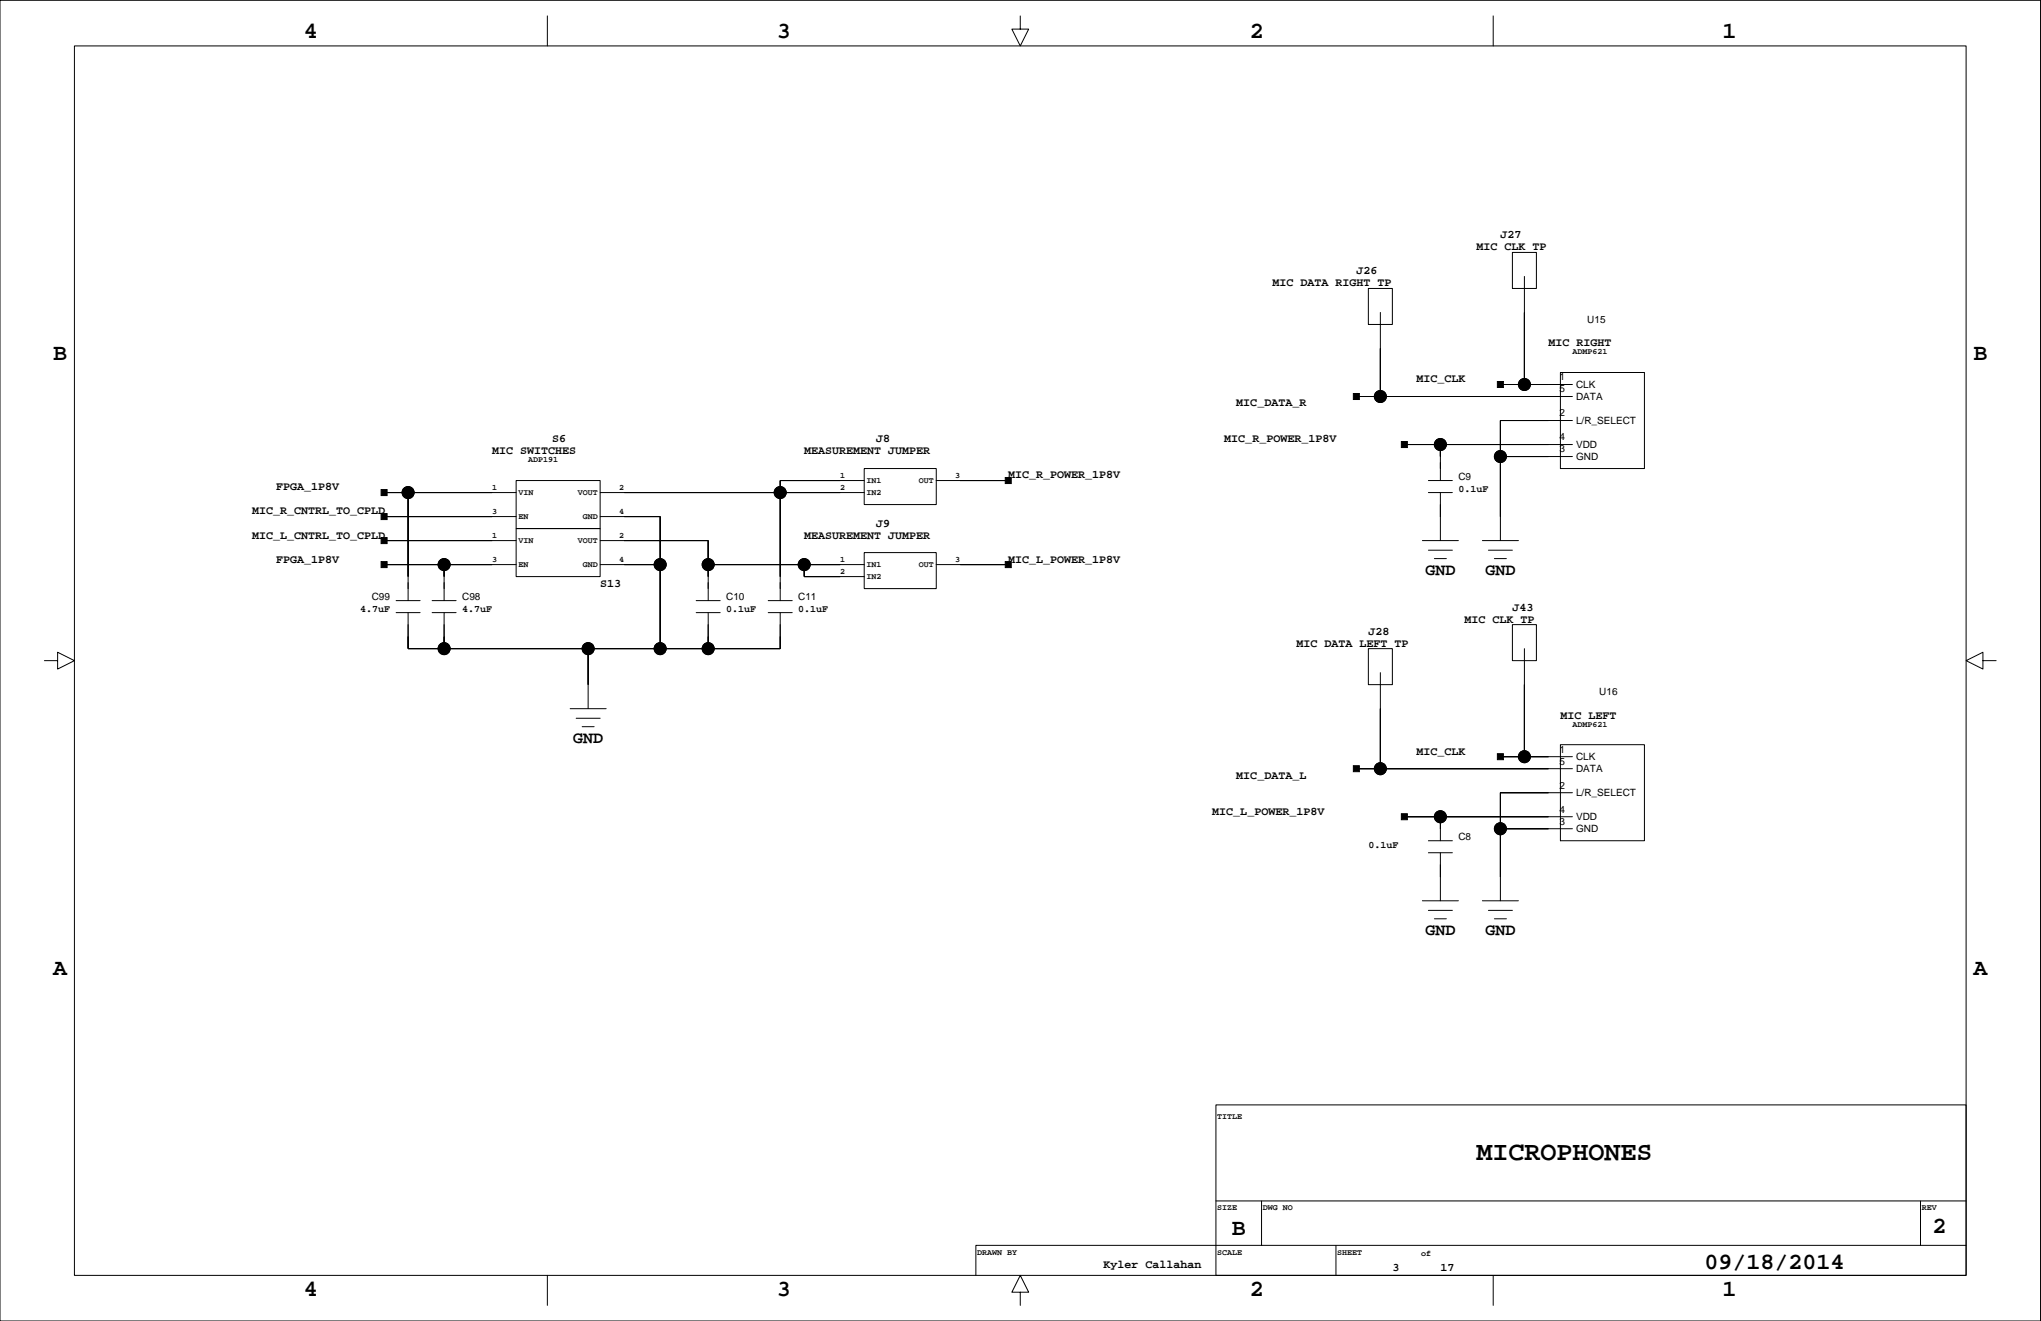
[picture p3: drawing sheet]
<svg xmlns="http://www.w3.org/2000/svg" width="432mm" height="279mm" viewBox="0 0 432 279" stroke-linecap="round" stroke-linejoin="round" font-family="sans-serif">
<g fill="none" stroke="#000" stroke-width=".21">
<path d="M0 .1h431.7v279.3h-431.7zM15.7 9.7h400.3v260.1h-400.3zM115.8 3.4v6.3M215.9 3.4v2.8h1.7l-1.7 3.5-1.8-3.5h1.8M315.9 3.4v6.3M320 53.4h5v7.6h-5zM322.5 58.5v22.8M289.5 61h5.1v7.6h-5.1zM292 66.1v17.8M330.1 78.8h17.8v20.3h-17.8zM182.8 99.1h15.3v7.6h-15.3zM287 83.9h45.7"/>
<path d="M297.1 94h35.6M304.7 94v7.6M317.4 81.3h15.3M317.4 96.6h15.3M332.7 88.9h-15.3v25.4M81.3 119.4h27.9M81.3 114.3h27.9M81.3 104.2h27.9M81.3 109.3h27.9M86.3 104.2v22.8M94 119.4v7.6M109.2 101.6h17.8v10.2h-17.8z"/>
<path d="M109.2 111.8h17.8v10.2h-17.8zM127 114.3h22.8v12.7M127 119.4h12.7M127 104.2h55.8M127 109.3h12.7v27.9M149.8 119.4h33M170.1 119.4v2.6h12.7M182.8 116.9h15.3v7.6h-15.3zM182.8 101.6h-17.7v25.4M198.1 119.4h15.2M198.1 101.6h15.2M300.9 114.3h7.6"/>
<path d="M302.2 104.2h5.1M302.2 101.6h5.1M302.2 116.4h5.1M303.5 118.1h2.5M304.7 109.3h.1M304.7 104.2v10.1M313.6 114.3h7.6M314.9 116.4h5.1M316.2 118.1h2.5M9.4 139.7h2.8v-1.7l3.5 1.7-3.5 1.8v-1.8M83.8 127h5.1M83.8 129.6h5.1"/>
<path d="M86.3 129.6v7.6h78.8v-7.6M91.4 127h5.1M91.4 129.6h5.1M94 129.6v7.6M124.4 137.2v12.7M147.3 127h5.1M147.3 129.6h5.1M149.8 129.6v7.6M162.5 127h5.1M162.5 129.6h5.1M289.5 137.2h5.1v7.6h-5.1zM320 132.1h5v7.6h-5z"/>
<path d="M322.5 137.2v22.8M419.5 139.7v-1.7l-3.5 1.7 3.5 1.8v-1.8h2.8M120.6 149.9h7.6M121.9 151.9h5.1M123.2 153.7h2.5M292 142.3v20.3M330.1 157.5h17.8v20.3h-17.8zM287 162.6h45.7M297.1 172.7h35.6M302.2 177.8h5.1M304.7 172.7h.1M304.7 172.7v5.1"/>
<path d="M317.4 160h15.3M317.4 175.3h15.3M332.7 167.7h-15.3v22.8M300.9 190.5h7.6M302.2 192.6h5.1M302.2 180.4h5.1M303.5 194.3h2.5M304.7 185.4h.1M304.7 180.4v10.1M313.6 190.5h7.6M314.9 192.6h5.1M316.2 194.3h2.5"/>
<path d="M257.2 233.7h158.8v36.1h-158.8zM257.2 254h158.8M266.9 254v9.4M406.3 254v9.4M115.8 269.8v6.3M215.9 273.3h1.7l-1.7-3.5-1.8 3.5h1.8v2.8M282.6 263.4v6.4M315.9 269.8v6.3M416 263.4h-209.5v6.4"/>
<circle cx="292" cy="83.9" r="1.27"/>
<circle cx="304.7" cy="94" r="1.27"/>
<circle cx="317.4" cy="96.6" r="1.27"/>
<circle cx="322.5" cy="81.3" r="1.27"/>
<circle cx="86.3" cy="104.2" r="1.27"/>
<circle cx="94" cy="119.4" r="1.27"/>
<circle cx="139.7" cy="119.4" r="1.27"/>
<circle cx="149.8" cy="119.4" r="1.27"/>
<circle cx="165.1" cy="104.2" r="1.27"/>
<circle cx="170.1" cy="119.4" r="1.27"/>
<circle cx="94" cy="137.2" r="1.27"/>
<circle cx="124.4" cy="137.2" r="1.27"/>
<circle cx="139.7" cy="137.2" r="1.27"/>
<circle cx="149.8" cy="137.2" r="1.27"/>
<circle cx="292" cy="162.6" r="1.27"/>
<circle cx="304.7" cy="172.7" r="1.27"/>
<circle cx="317.4" cy="175.3" r="1.27"/>
<circle cx="322.5" cy="160" r="1.27"/>
</g>
<g fill="#000" stroke="#000" stroke-width=".21">
<path d="M292 73.7v10.2z" fill-rule="evenodd"/>
<path d="M322.5 66.1v15.2z" fill-rule="evenodd"/>
<path d="M286.3 83.2h1.3v1.3h-1.3z" fill-rule="evenodd"/>
<path d="M287 83.9h5z" fill-rule="evenodd"/>
<path d="M296.5 93.4h1.2v1.3h-1.2z" fill-rule="evenodd"/>
<path d="M304.7 94v2.6z" fill-rule="evenodd"/>
<path d="M297.1 94h7.6z" fill-rule="evenodd"/>
<path d="M316.8 80.7h1.3v1.3h-1.3z" fill-rule="evenodd"/>
<path d="M317.4 88.9v7.7z" fill-rule="evenodd"/>
<path d="M317.4 96.6v12.7z" fill-rule="evenodd"/>
<path d="M317.4 81.3h5.1z" fill-rule="evenodd"/>
<path d="M304.7 94h22.9z" fill-rule="evenodd"/>
<path d="M317.4 96.6h10.2z" fill-rule="evenodd"/>
<path d="M317.4 88.9h10.2z" fill-rule="evenodd"/>
<path d="M292 83.9h35.6z" fill-rule="evenodd"/>
<path d="M322.5 81.3h5.1z" fill-rule="evenodd"/>
<path d="M80.6 108.6h1.3v1.3h-1.3z" fill-rule="evenodd"/>
<path d="M80.6 113.7h1.3v1.3h-1.3z" fill-rule="evenodd"/>
<path d="M80.6 103.5h1.3v1.3h-1.3z" fill-rule="evenodd"/>
<path d="M86.3 104.2v17.8z" fill-rule="evenodd"/>
<path d="M81.3 104.2h5z" fill-rule="evenodd"/>
<path d="M94 119.4v2.6z" fill-rule="evenodd"/>
<path d="M81.3 119.4h12.7z" fill-rule="evenodd"/>
<path d="M81.3 109.3h22.8z" fill-rule="evenodd"/>
<path d="M81.3 114.3h22.8z" fill-rule="evenodd"/>
<path d="M94 119.4h10.1z" fill-rule="evenodd"/>
<path d="M86.3 104.2h17.8z" fill-rule="evenodd"/>
<path d="M132.1 119.4h7.6z" fill-rule="evenodd"/>
<path d="M139.7 119.4v17.8z" fill-rule="evenodd"/>
<path d="M139.7 109.3v10.1z" fill-rule="evenodd"/>
<path d="M132.1 109.3h7.6z" fill-rule="evenodd"/>
<path d="M149.8 119.4v2.6z" fill-rule="evenodd"/>
<path d="M132.1 114.3h17.7z" fill-rule="evenodd"/>
<path d="M149.8 114.3v5.1z" fill-rule="evenodd"/>
<path d="M165.1 101.6v2.6z" fill-rule="evenodd"/>
<path d="M165.1 104.2v17.8z" fill-rule="evenodd"/>
<path d="M132.1 104.2h33z" fill-rule="evenodd"/>
<path d="M170.1 119.4v2.6z" fill-rule="evenodd"/>
<path d="M149.8 119.4h20.3z" fill-rule="evenodd"/>
<path d="M170.1 119.4h7.7z" fill-rule="evenodd"/>
<path d="M165.1 104.2h12.7z" fill-rule="evenodd"/>
<path d="M165.1 101.6h12.7z" fill-rule="evenodd"/>
<path d="M212.7 101h1.2v1.3h-1.2z" fill-rule="evenodd"/>
<path d="M203.2 101.6h10.1z" fill-rule="evenodd"/>
<path d="M203.2 119.4h10.1z" fill-rule="evenodd"/>
<path d="M80.6 118.8h1.3v1.3h-1.3z" fill-rule="evenodd"/>
<path d="M86.3 134.7v2.5z" fill-rule="evenodd"/>
<path d="M94 134.7v2.5z" fill-rule="evenodd"/>
<path d="M86.3 137.2h7.7z" fill-rule="evenodd"/>
<path d="M124.4 137.2v7.6z" fill-rule="evenodd"/>
<path d="M94 137.2h30.4z" fill-rule="evenodd"/>
<path d="M124.4 137.2h15.3z" fill-rule="evenodd"/>
<path d="M149.8 134.7v2.5z" fill-rule="evenodd"/>
<path d="M139.7 137.2h10.1z" fill-rule="evenodd"/>
<path d="M149.8 137.2h15.3z" fill-rule="evenodd"/>
<path d="M165.1 134.7v2.5z" fill-rule="evenodd"/>
<path d="M170.1 122h7.7z" fill-rule="evenodd"/>
<path d="M212.7 118.8h1.2v1.3h-1.2z" fill-rule="evenodd"/>
<path d="M292 149.9v12.7z" fill-rule="evenodd"/>
<path d="M322.5 144.8v15.2z" fill-rule="evenodd"/>
<path d="M286.3 162h1.3v1.2h-1.3z" fill-rule="evenodd"/>
<path d="M287 162.6h5z" fill-rule="evenodd"/>
<path d="M296.5 172.1h1.2v1.3h-1.2z" fill-rule="evenodd"/>
<path d="M297.1 172.7h7.6z" fill-rule="evenodd"/>
<path d="M316.8 159.4h1.3v1.3h-1.3z" fill-rule="evenodd"/>
<path d="M317.4 167.7v7.6z" fill-rule="evenodd"/>
<path d="M317.4 175.3v10.1z" fill-rule="evenodd"/>
<path d="M317.4 160h5.1z" fill-rule="evenodd"/>
<path d="M317.4 175.3h10.2z" fill-rule="evenodd"/>
<path d="M317.4 167.7h10.2z" fill-rule="evenodd"/>
<path d="M292 162.6h35.6z" fill-rule="evenodd"/>
<path d="M322.5 160h5.1z" fill-rule="evenodd"/>
<path d="M304.7 172.7h22.9z" fill-rule="evenodd"/>
<circle cx="292" cy="83.9" r="1.27"/>
<circle cx="304.7" cy="94" r="1.27"/>
<circle cx="317.4" cy="96.6" r="1.27"/>
<circle cx="322.5" cy="81.3" r="1.27"/>
<circle cx="86.3" cy="104.2" r="1.27"/>
<circle cx="94" cy="119.4" r="1.27"/>
<circle cx="139.7" cy="119.4" r="1.27"/>
<circle cx="149.8" cy="119.4" r="1.27"/>
<circle cx="165.1" cy="104.2" r="1.27"/>
<circle cx="170.1" cy="119.4" r="1.27"/>
<circle cx="94" cy="137.2" r="1.27"/>
<circle cx="124.4" cy="137.2" r="1.27"/>
<circle cx="139.7" cy="137.2" r="1.27"/>
<circle cx="149.8" cy="137.2" r="1.27"/>
<circle cx="292" cy="162.6" r="1.27"/>
<circle cx="304.7" cy="172.7" r="1.27"/>
<circle cx="317.4" cy="175.3" r="1.27"/>
<circle cx="322.5" cy="160" r="1.27"/>
</g>
<text font-size="5.6" x="312.3" y="245.4">MICROPHONES</text>
<g font-size="4.9">
<text x="64.3" y="8.1">4</text>
<text x="164.3" y="8.1">3</text>
<text x="264.4" y="8.1">2</text>
<text x="364.4" y="8.1">1</text>
<text x="11.2" y="76.1">B</text>
<text x="417.5" y="76.1">B</text>
<text x="11.2" y="206.1">A</text>
<text x="417.5" y="206.1">A</text>
<text x="260.6" y="261.2">B</text>
<text x="408.8" y="260.7">2</text>
<text x="360.6" y="268.4">09/18/2014</text>
<text x="64.3" y="274.2">4</text>
<text x="164.3" y="274.2">3</text>
<text x="264.4" y="274.2">2</text>
<text x="364.4" y="274.2">1</text>
</g>
<g font-size="3.5">
<text x="301.6" y="121.7">GND</text>
<text x="314.3" y="121.7">GND</text>
<text x="121.3" y="157.2">GND</text>
<text x="301.6" y="197.9">GND</text>
<text x="314.3" y="197.9">GND</text>
</g>
<g font-size="2.5">
<text x="312.3" y="53">MIC CLK TP</text>
<text x="317.4" y="50.4">J27</text>
<text x="287" y="58">J26</text>
<text x="269.2" y="60.6">MIC DATA RIGHT TP</text>
<text x="327.6" y="73.3">MIC RIGHT</text>
<text x="299.7" y="80.9">MIC_CLK</text>
<text x="261.6" y="86">MIC_DATA_R</text>
<text x="116.8" y="93.6">S6</text>
<text x="185.4" y="93.6">J8</text>
<text x="259" y="93.6">MIC_R_POWER_1P8V</text>
<text x="104.1" y="96.1">MIC SWITCHES</text>
<text x="170.1" y="96.1">MEASUREMENT JUMPER</text>
<text x="213.3" y="101.2">MIC_R_POWER_1P8V</text>
<text x="58.4" y="103.7">FPGA_1P8V</text>
<text x="53.3" y="108.8">MIC_R_CNTRL_TO_CPLD</text>
<text x="53.3" y="113.9">MIC_L_CNTRL_TO_CPLD</text>
<text x="170.1" y="113.9">MEASUREMENT JUMPER</text>
<text x="185.4" y="111.4">J9</text>
<text x="58.4" y="119">FPGA_1P8V</text>
<text x="213.3" y="119">MIC_L_POWER_1P8V</text>
<text x="127" y="124.1">S13</text>
<text x="309.8" y="131.7">MIC CLK TP</text>
<text x="320" y="129.1">J43</text>
<text x="274.3" y="136.8">MIC DATA LEFT TP</text>
<text x="289.5" y="134.2">J28</text>
<text x="330.1" y="152">MIC LEFT</text>
<text x="299.7" y="159.6">MIC_CLK</text>
<text x="261.6" y="164.7">MIC_DATA_L</text>
<text x="256.5" y="172.3">MIC_L_POWER_1P8V</text>
<text x="233.5" y="268.2">Kyler Callahan</text>
<text x="294.6" y="268.8">3</text>
<text x="304.7" y="268.8">17</text>
</g>
<g font-size="2.1">
<text x="335.8" y="68.3">U15</text>
<text x="330" y="83">5</text>
<text x="330" y="80.4">1</text>
<text x="333.4" y="82.1">CLK</text>
<text x="330" y="88.1">2</text>
<text x="333.4" y="89.7">L/R_SELECT</text>
<text x="333.4" y="84.6">DATA</text>
<text x="330" y="93.1">4</text>
<text x="330" y="95.7">3</text>
<text x="333.4" y="94.8">VDD</text>
<text x="308.5" y="101.5">C9</text>
<text x="333.4" y="97.3">GND</text>
<text x="308.5" y="104.1">0.1uF</text>
<text x="76.2" y="129.5">4.7uF</text>
<text x="78.6" y="126.9">C99</text>
<text x="97.8" y="129.5">4.7uF</text>
<text x="97.8" y="126.9">C98</text>
<text x="153.6" y="129.5">0.1uF</text>
<text x="153.6" y="126.9">C10</text>
<text x="168.9" y="129.5">0.1uF</text>
<text x="168.9" y="126.9">C11</text>
<text x="338.3" y="147">U16</text>
<text x="330" y="161.7">5</text>
<text x="330" y="159.2">1</text>
<text x="333.4" y="160.8">CLK</text>
<text x="330" y="166.8">2</text>
<text x="333.4" y="163.3">DATA</text>
<text x="330" y="171.9">4</text>
<text x="333.4" y="168.4">L/R_SELECT</text>
<text x="333.4" y="173.5">VDD</text>
<text x="289.5" y="179.3">0.1uF</text>
<text x="308.5" y="177.7">C8</text>
<text x="330" y="174.4">3</text>
<text x="333.4" y="176">GND</text>
</g>
<g font-size="1.8">
<text x="332.7" y="74.9">ADMP621</text>
<text x="111.7" y="97.8">ADP191</text>
<text x="177.8" y="101.1">1</text>
<text x="202.1" y="101.1">3</text>
<text x="104.1" y="103.6">1</text>
<text x="109.7" y="104.7">VIN</text>
<text x="122.2" y="104.7">VOUT</text>
<text x="131" y="103.6">2</text>
<text x="177.8" y="103.6">2</text>
<text x="183.3" y="102.1">IN1</text>
<text x="183.3" y="104.7">IN2</text>
<text x="194.4" y="102.1">OUT</text>
<text x="104.1" y="108.7">3</text>
<text x="104.1" y="113.8">1</text>
<text x="109.7" y="109.8">EN</text>
<text x="123.3" y="109.8">GND</text>
<text x="131" y="108.7">4</text>
<text x="131" y="113.8">2</text>
<text x="104.1" y="118.8">3</text>
<text x="109.7" y="114.8">VIN</text>
<text x="109.7" y="119.9">EN</text>
<text x="122.2" y="114.8">VOUT</text>
<text x="123.3" y="119.9">GND</text>
<text x="131" y="118.8">4</text>
<text x="177.8" y="118.8">1</text>
<text x="183.3" y="119.9">IN1</text>
<text x="194.4" y="119.9">OUT</text>
<text x="202.1" y="118.8">3</text>
<text x="177.8" y="121.4">2</text>
<text x="183.3" y="122.5">IN2</text>
<text x="332.7" y="153.7">ADMP621</text>
<text x="257.5" y="236.7">TITLE</text>
<text x="257.5" y="256">SIZE</text>
<text x="267.1" y="256">DWG NO</text>
<text x="406.6" y="256">REV</text>
<text x="206.7" y="265.4">DRAWN BY</text>
<text x="257.5" y="265.4">SCALE</text>
<text x="282.9" y="265.4">SHEET</text>
<text x="300.7" y="265.6">of</text>
</g>
</svg>
